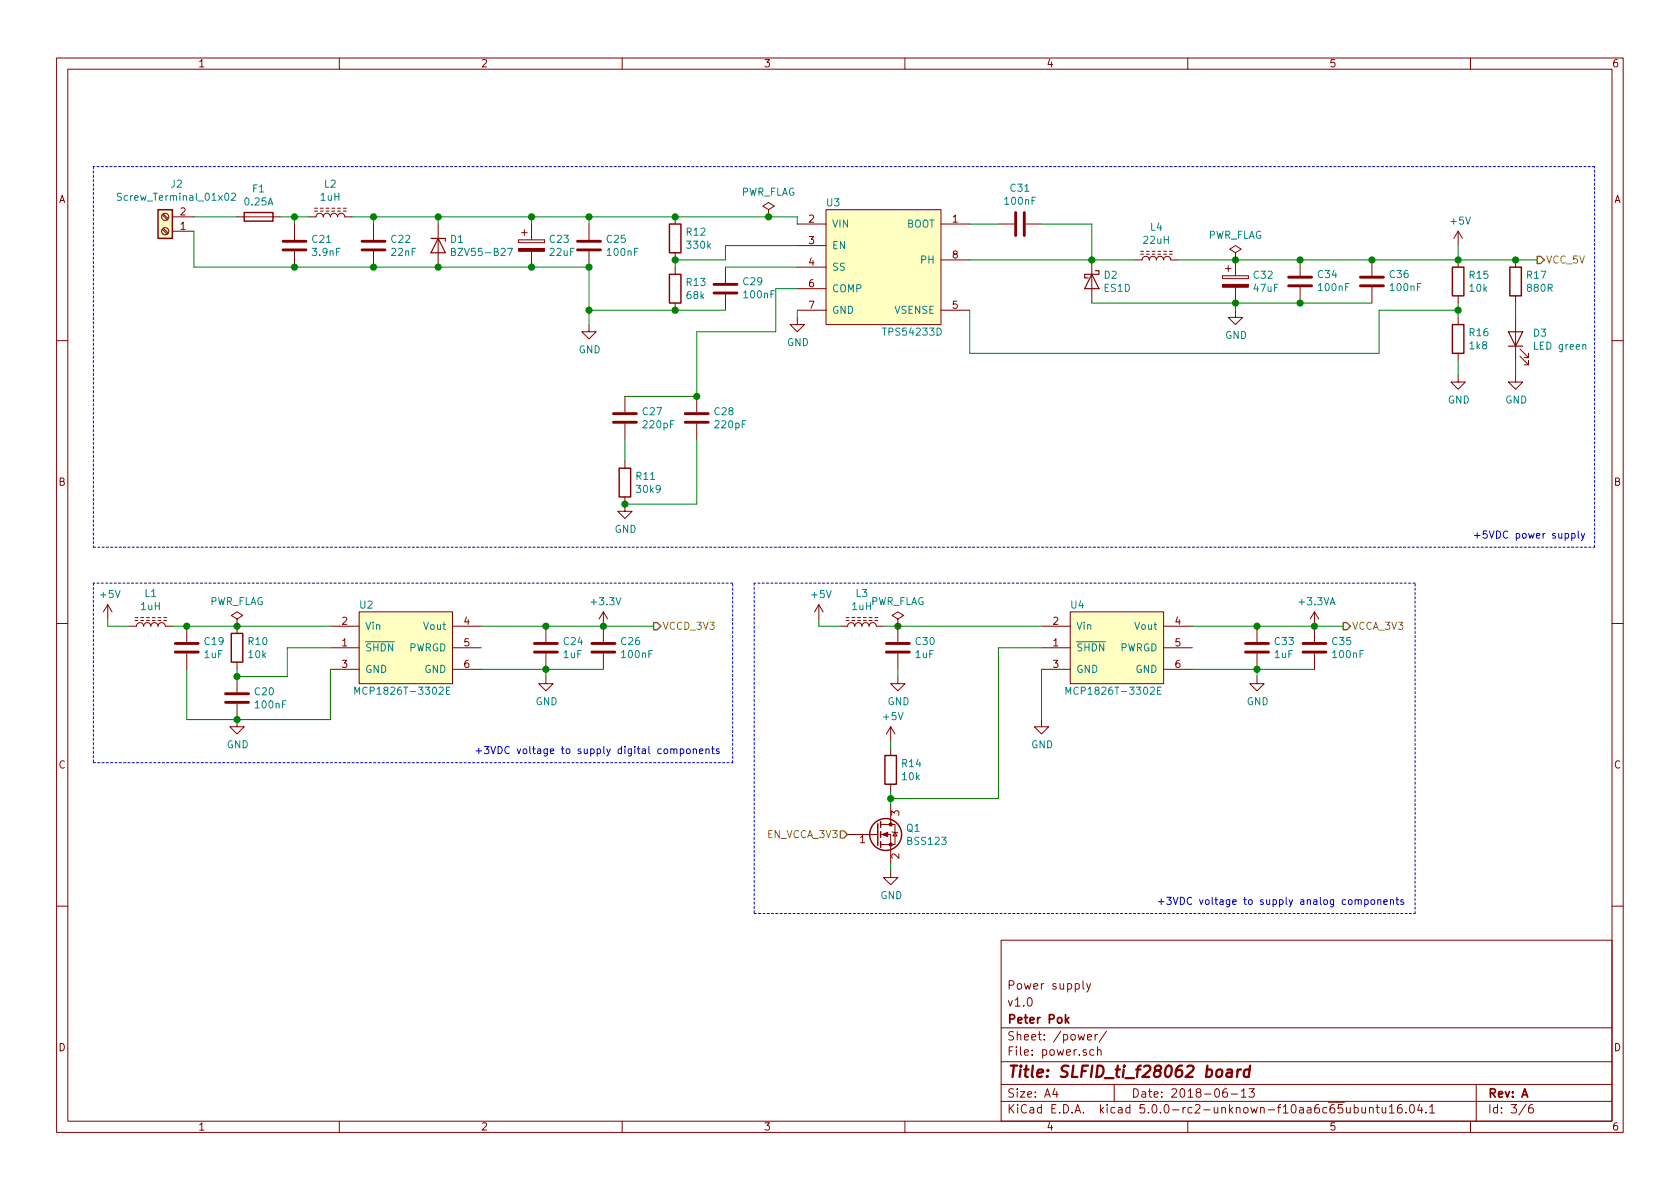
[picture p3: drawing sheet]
EESchema Schematic File Version 4
LIBS:slfid_ti_f28062-cache
EELAYER 26 0
EELAYER END
$Descr A4 11693 8268
encoding utf-8
Sheet 3 6
Title "SLFID_ti_f28062 board"
Date "2018-06-13"
Rev "A"
Comp "Peter Pok"
Comment1 "v1.0"
Comment2 "Power supply"
Comment3 ""
Comment4 ""
$EndDescr
$Comp
L Connector:Screw_Terminal_01x02 J2
U 1 1
P 1150 1600
F 0 "J2" H 1070 1275 50  0000 C CNN
F 1 "Screw_Terminal_01x02" H 1070 1366 50  0000 C CNN
F 2 "" H 1150 1600 50  0001 C CNN
F 3 "~" H 1150 1600 50  0001 C CNN
	1    1150 1600
	-1   0    0    1   
$EndComp
$Comp
L slfid:TPS54233D U3
U 1 1
P 6150 1800
F 0 "U3" H 5800 2200 50  0000 C CNN
F 1 "TPS54233D" H 6350 1300 50  0000 C CNN
F 2 "" H 5800 1800 50  0001 C CNN
F 3 "http://www.ti.com/lit/ds/symlink/tps54233.pdf" H 5800 1800 50  0001 C CNN
	1    6150 1800
	1    0    0    -1  
$EndComp
$Comp
L slfid:MCP1826T-3302E U2
U 1 1
P 2800 4500
F 0 "U2" H 2550 4800 50  0000 C CNN
F 1 "MCP1826T-3302E" H 2800 4200 50  0000 C CNN
F 2 "" H 2650 4550 50  0001 C CNN
F 3 "http://www.farnell.com/datasheets/1769092.pdf?_ga=2.37028192.1302238087.1528717956-1351822774.1528717956" H 2650 4550 50  0001 C CNN
	1    2800 4500
	1    0    0    -1  
$EndComp
$Comp
L Device:Fuse F1
U 1 1
P 1800 1500
F 0 "F1" V 1603 1500 50  0000 C CNN
F 1 "0.25A" V 1694 1500 50  0000 C CNN
F 2 "" V 1730 1500 50  0001 C CNN
F 3 "~" H 1800 1500 50  0001 C CNN
	1    1800 1500
	0    1    1    0   
$EndComp
$Comp
L Device:L_Core_Ferrite L2
U 1 1
P 2300 1500
F 0 "L2" V 2525 1500 50  0000 C CNN
F 1 "1uH" V 2434 1500 50  0000 C CNN
F 2 "" H 2300 1500 50  0001 C CNN
F 3 "~" H 2300 1500 50  0001 C CNN
	1    2300 1500
	0    -1   -1   0   
$EndComp
$Comp
L Device:C C21
U 1 1
P 2050 1700
F 0 "C21" H 2165 1746 50  0000 L CNN
F 1 "3.9nF" H 2165 1655 50  0000 L CNN
F 2 "" H 2088 1550 50  0001 C CNN
F 3 "~" H 2050 1700 50  0001 C CNN
	1    2050 1700
	1    0    0    -1  
$EndComp
$Comp
L Device:C C22
U 1 1
P 2600 1700
F 0 "C22" H 2715 1746 50  0000 L CNN
F 1 "22nF" H 2715 1655 50  0000 L CNN
F 2 "" H 2638 1550 50  0001 C CNN
F 3 "~" H 2600 1700 50  0001 C CNN
	1    2600 1700
	1    0    0    -1  
$EndComp
$Comp
L Device:D_Zener D1
U 1 1
P 3050 1700
F 0 "D1" V 3004 1779 50  0000 L CNN
F 1 "BZV55-B27" V 3095 1779 50  0000 L CNN
F 2 "SOD-80C" H 3050 1700 50  0001 C CNN
F 3 "~" H 3050 1700 50  0001 C CNN
	1    3050 1700
	0    1    1    0   
$EndComp
$Comp
L Device:CP C23
U 1 1
P 3700 1700
F 0 "C23" H 3818 1746 50  0000 L CNN
F 1 "22uF" H 3818 1655 50  0000 L CNN
F 2 "" H 3738 1550 50  0001 C CNN
F 3 "~" H 3700 1700 50  0001 C CNN
	1    3700 1700
	1    0    0    -1  
$EndComp
$Comp
L Device:C C25
U 1 1
P 4100 1700
F 0 "C25" H 4215 1746 50  0000 L CNN
F 1 "100nF" H 4215 1655 50  0000 L CNN
F 2 "" H 4138 1550 50  0001 C CNN
F 3 "~" H 4100 1700 50  0001 C CNN
	1    4100 1700
	1    0    0    -1  
$EndComp
$Comp
L Device:R R12
U 1 1
P 4700 1650
F 0 "R12" H 4770 1696 50  0000 L CNN
F 1 "330k" H 4770 1605 50  0000 L CNN
F 2 "" V 4630 1650 50  0001 C CNN
F 3 "~" H 4700 1650 50  0001 C CNN
	1    4700 1650
	1    0    0    -1  
$EndComp
$Comp
L Device:R R13
U 1 1
P 4700 2000
F 0 "R13" H 4770 2046 50  0000 L CNN
F 1 "68k" H 4770 1955 50  0000 L CNN
F 2 "" V 4630 2000 50  0001 C CNN
F 3 "~" H 4700 2000 50  0001 C CNN
	1    4700 2000
	1    0    0    -1  
$EndComp
$Comp
L Device:C C27
U 1 1
P 4350 2900
F 0 "C27" H 4465 2946 50  0000 L CNN
F 1 "220pF" H 4465 2855 50  0000 L CNN
F 2 "" H 4388 2750 50  0001 C CNN
F 3 "~" H 4350 2900 50  0001 C CNN
	1    4350 2900
	1    0    0    -1  
$EndComp
$Comp
L Device:C C28
U 1 1
P 4850 2900
F 0 "C28" H 4965 2946 50  0000 L CNN
F 1 "220pF" H 4965 2855 50  0000 L CNN
F 2 "" H 4888 2750 50  0001 C CNN
F 3 "~" H 4850 2900 50  0001 C CNN
	1    4850 2900
	1    0    0    -1  
$EndComp
$Comp
L Device:R R11
U 1 1
P 4350 3350
F 0 "R11" H 4420 3396 50  0000 L CNN
F 1 "30k9" H 4420 3305 50  0000 L CNN
F 2 "" V 4280 3350 50  0001 C CNN
F 3 "~" H 4350 3350 50  0001 C CNN
	1    4350 3350
	1    0    0    -1  
$EndComp
$Comp
L Device:C C31
U 1 1
P 7100 1550
F 0 "C31" V 6848 1550 50  0000 C CNN
F 1 "100nF" V 6939 1550 50  0000 C CNN
F 2 "" H 7138 1400 50  0001 C CNN
F 3 "~" H 7100 1550 50  0001 C CNN
	1    7100 1550
	0    1    1    0   
$EndComp
$Comp
L Device:D_Schottky D2
U 1 1
P 7600 1950
F 0 "D2" V 7554 2029 50  0000 L CNN
F 1 "ES1D" V 7645 2029 50  0000 L CNN
F 2 "" H 7600 1950 50  0001 C CNN
F 3 "~" H 7600 1950 50  0001 C CNN
	1    7600 1950
	0    1    1    0   
$EndComp
$Comp
L Device:L_Core_Ferrite L4
U 1 1
P 8050 1800
F 0 "L4" V 8275 1800 50  0000 C CNN
F 1 "22uH" V 8184 1800 50  0000 C CNN
F 2 "" H 8050 1800 50  0001 C CNN
F 3 "~" H 8050 1800 50  0001 C CNN
	1    8050 1800
	0    -1   -1   0   
$EndComp
$Comp
L Device:CP C32
U 1 1
P 8600 1950
F 0 "C32" H 8718 1996 50  0000 L CNN
F 1 "47uF" H 8718 1905 50  0000 L CNN
F 2 "" H 8638 1800 50  0001 C CNN
F 3 "~" H 8600 1950 50  0001 C CNN
	1    8600 1950
	1    0    0    -1  
$EndComp
$Comp
L Device:C C34
U 1 1
P 9050 1950
F 0 "C34" H 8935 1904 50  0000 R CNN
F 1 "100nF" H 8935 1995 50  0000 R CNN
F 2 "" H 9088 1800 50  0001 C CNN
F 3 "~" H 9050 1950 50  0001 C CNN
	1    9050 1950
	-1   0    0    1   
$EndComp
$Comp
L Device:C C36
U 1 1
P 9550 1950
F 0 "C36" H 9435 1904 50  0000 R CNN
F 1 "100nF" H 9435 1995 50  0000 R CNN
F 2 "" H 9588 1800 50  0001 C CNN
F 3 "~" H 9550 1950 50  0001 C CNN
	1    9550 1950
	-1   0    0    1   
$EndComp
$Comp
L Device:R R15
U 1 1
P 10150 1950
F 0 "R15" H 10220 1996 50  0000 L CNN
F 1 "10k" H 10220 1905 50  0000 L CNN
F 2 "" V 10080 1950 50  0001 C CNN
F 3 "~" H 10150 1950 50  0001 C CNN
	1    10150 1950
	1    0    0    -1  
$EndComp
$Comp
L Device:R R16
U 1 1
P 10150 2350
F 0 "R16" H 10220 2396 50  0000 L CNN
F 1 "1k8" H 10220 2305 50  0000 L CNN
F 2 "" V 10080 2350 50  0001 C CNN
F 3 "~" H 10150 2350 50  0001 C CNN
	1    10150 2350
	1    0    0    -1  
$EndComp
Wire Wire Line
	1350 1600 1350 1850
Wire Wire Line
	1350 1850 2050 1850
Connection ~ 2050 1850
Wire Wire Line
	2050 1850 2600 1850
Connection ~ 2600 1850
Wire Wire Line
	2600 1850 3050 1850
Connection ~ 3050 1850
Wire Wire Line
	3050 1850 3700 1850
Connection ~ 3700 1850
Wire Wire Line
	3700 1850 4100 1850
Wire Wire Line
	1350 1500 1650 1500
Wire Wire Line
	1950 1500 2050 1500
Wire Wire Line
	2050 1550 2050 1500
Connection ~ 2050 1500
Wire Wire Line
	2050 1500 2150 1500
Wire Wire Line
	2450 1500 2600 1500
Wire Wire Line
	4100 1500 4100 1550
Wire Wire Line
	3700 1550 3700 1500
Connection ~ 3700 1500
Wire Wire Line
	3700 1500 4100 1500
Wire Wire Line
	3050 1550 3050 1500
Connection ~ 3050 1500
Wire Wire Line
	3050 1500 3700 1500
Wire Wire Line
	2600 1550 2600 1500
Connection ~ 2600 1500
Wire Wire Line
	2600 1500 3050 1500
Wire Wire Line
	4100 1500 4700 1500
Connection ~ 4100 1500
Wire Wire Line
	4700 1500 5350 1500
Wire Wire Line
	5550 1500 5550 1550
Connection ~ 4700 1500
Wire Wire Line
	4700 1800 4700 1850
Wire Wire Line
	4700 2150 4100 2150
Wire Wire Line
	4100 2150 4100 1850
Connection ~ 4100 1850
Wire Wire Line
	4700 1800 5050 1800
Wire Wire Line
	5050 1800 5050 1700
Wire Wire Line
	5050 1700 5550 1700
Connection ~ 4700 1800
$Comp
L Device:C C29
U 1 1
P 5050 2000
F 0 "C29" H 4935 1954 50  0000 R CNN
F 1 "100nF" H 4935 2045 50  0000 R CNN
F 2 "" H 5088 1850 50  0001 C CNN
F 3 "~" H 5050 2000 50  0001 C CNN
	1    5050 2000
	-1   0    0    1   
$EndComp
Wire Wire Line
	4700 2150 5050 2150
Connection ~ 4700 2150
Wire Wire Line
	5050 1850 5550 1850
Wire Wire Line
	4350 2750 4850 2750
Wire Wire Line
	4350 3500 4850 3500
Wire Wire Line
	4850 3500 4850 3050
Wire Wire Line
	4350 3200 4350 3050
Wire Wire Line
	4850 2750 4850 2300
Wire Wire Line
	4850 2300 5400 2300
Wire Wire Line
	5400 2300 5400 2000
Wire Wire Line
	5400 2000 5550 2000
Connection ~ 4850 2750
$Comp
L power:GND #PWR017
U 1 1
P 4350 3500
F 0 "#PWR017" H 4350 3250 50  0001 C CNN
F 1 "GND" H 4355 3327 50  0000 C CNN
F 2 "" H 4350 3500 50  0001 C CNN
F 3 "" H 4350 3500 50  0001 C CNN
	1    4350 3500
	1    0    0    -1  
$EndComp
Connection ~ 4350 3500
$Comp
L power:GND #PWR018
U 1 1
P 5550 2200
F 0 "#PWR018" H 5550 1950 50  0001 C CNN
F 1 "GND" H 5555 2027 50  0000 C CNN
F 2 "" H 5550 2200 50  0001 C CNN
F 3 "" H 5550 2200 50  0001 C CNN
	1    5550 2200
	1    0    0    -1  
$EndComp
$Comp
L power:GND #PWR015
U 1 1
P 4100 2250
F 0 "#PWR015" H 4100 2000 50  0001 C CNN
F 1 "GND" H 4105 2077 50  0000 C CNN
F 2 "" H 4100 2250 50  0001 C CNN
F 3 "" H 4100 2250 50  0001 C CNN
	1    4100 2250
	1    0    0    -1  
$EndComp
Wire Wire Line
	4100 2250 4100 2150
Connection ~ 4100 2150
Wire Wire Line
	5550 2200 5550 2150
Wire Wire Line
	6750 1550 6950 1550
Wire Wire Line
	6750 1800 7600 1800
Connection ~ 7600 1800
Wire Wire Line
	7600 1800 7900 1800
Wire Wire Line
	7600 2100 8600 2100
Connection ~ 8600 2100
Wire Wire Line
	8600 2100 9050 2100
Connection ~ 9050 2100
Wire Wire Line
	9050 2100 9550 2100
Wire Wire Line
	8200 1800 8600 1800
Connection ~ 8600 1800
Wire Wire Line
	8600 1800 9050 1800
Connection ~ 9050 1800
Wire Wire Line
	9050 1800 9550 1800
Wire Wire Line
	9550 1800 10150 1800
Connection ~ 9550 1800
Wire Wire Line
	10150 2100 10150 2150
Wire Wire Line
	10150 2500 10150 2600
$Comp
L power:GND #PWR028
U 1 1
P 10150 2600
F 0 "#PWR028" H 10150 2350 50  0001 C CNN
F 1 "GND" H 10155 2427 50  0000 C CNN
F 2 "" H 10150 2600 50  0001 C CNN
F 3 "" H 10150 2600 50  0001 C CNN
	1    10150 2600
	1    0    0    -1  
$EndComp
$Comp
L power:GND #PWR024
U 1 1
P 8600 2150
F 0 "#PWR024" H 8600 1900 50  0001 C CNN
F 1 "GND" H 8605 1977 50  0000 C CNN
F 2 "" H 8600 2150 50  0001 C CNN
F 3 "" H 8600 2150 50  0001 C CNN
	1    8600 2150
	1    0    0    -1  
$EndComp
Wire Wire Line
	8600 2150 8600 2100
Wire Wire Line
	10150 2150 9600 2150
Wire Wire Line
	9600 2150 9600 2450
Wire Wire Line
	9600 2450 6750 2450
Wire Wire Line
	6750 2450 6750 2150
Connection ~ 10150 2150
Wire Wire Line
	10150 2150 10150 2200
Wire Wire Line
	7250 1550 7600 1550
Wire Wire Line
	7600 1550 7600 1800
$Comp
L power:+5V #PWR027
U 1 1
P 10150 1700
F 0 "#PWR027" H 10150 1550 50  0001 C CNN
F 1 "+5V" H 10165 1873 50  0000 C CNN
F 2 "" H 10150 1700 50  0001 C CNN
F 3 "" H 10150 1700 50  0001 C CNN
	1    10150 1700
	1    0    0    -1  
$EndComp
Wire Wire Line
	10150 1700 10150 1800
Connection ~ 10150 1800
Text HLabel 10700 1800 2    50   Output ~ 0
VCC_5V
$Comp
L power:GND #PWR013
U 1 1
P 1650 5000
F 0 "#PWR013" H 1650 4750 50  0001 C CNN
F 1 "GND" H 1655 4827 50  0000 C CNN
F 2 "" H 1650 5000 50  0001 C CNN
F 3 "" H 1650 5000 50  0001 C CNN
	1    1650 5000
	1    0    0    -1  
$EndComp
$Comp
L Device:L_Core_Ferrite L1
U 1 1
P 1050 4350
F 0 "L1" V 1275 4350 50  0000 C CNN
F 1 "1uH" V 1184 4350 50  0000 C CNN
F 2 "" H 1050 4350 50  0001 C CNN
F 3 "~" H 1050 4350 50  0001 C CNN
	1    1050 4350
	0    -1   -1   0   
$EndComp
$Comp
L Device:C C20
U 1 1
P 1650 4850
F 0 "C20" H 1765 4896 50  0000 L CNN
F 1 "100nF" H 1765 4805 50  0000 L CNN
F 2 "" H 1688 4700 50  0001 C CNN
F 3 "~" H 1650 4850 50  0001 C CNN
	1    1650 4850
	1    0    0    -1  
$EndComp
$Comp
L Device:R R10
U 1 1
P 1650 4500
F 0 "R10" H 1720 4546 50  0000 L CNN
F 1 "10k" H 1720 4455 50  0000 L CNN
F 2 "" V 1580 4500 50  0001 C CNN
F 3 "~" H 1650 4500 50  0001 C CNN
	1    1650 4500
	1    0    0    -1  
$EndComp
$Comp
L Device:C C19
U 1 1
P 1300 4500
F 0 "C19" H 1415 4546 50  0000 L CNN
F 1 "1uF" H 1415 4455 50  0000 L CNN
F 2 "" H 1338 4350 50  0001 C CNN
F 3 "~" H 1300 4500 50  0001 C CNN
	1    1300 4500
	1    0    0    -1  
$EndComp
Wire Wire Line
	1650 4700 2000 4700
Wire Wire Line
	2000 4700 2000 4500
Wire Wire Line
	2000 4500 2300 4500
Wire Wire Line
	1650 4700 1650 4650
Connection ~ 1650 4700
Wire Wire Line
	1300 4650 1300 5000
Wire Wire Line
	1300 5000 1650 5000
Connection ~ 1650 5000
Wire Wire Line
	1200 4350 1300 4350
Connection ~ 1300 4350
Wire Wire Line
	1300 4350 1650 4350
Connection ~ 1650 4350
Wire Wire Line
	1650 4350 2300 4350
Wire Wire Line
	900  4350 750  4350
Wire Wire Line
	750  4350 750  4300
$Comp
L power:+5V #PWR012
U 1 1
P 750 4300
F 0 "#PWR012" H 750 4150 50  0001 C CNN
F 1 "+5V" H 765 4473 50  0000 C CNN
F 2 "" H 750 4300 50  0001 C CNN
F 3 "" H 750 4300 50  0001 C CNN
	1    750  4300
	1    0    0    -1  
$EndComp
Wire Wire Line
	1650 5000 2300 5000
Wire Wire Line
	2300 5000 2300 4650
$Comp
L Device:C C24
U 1 1
P 3800 4500
F 0 "C24" H 3915 4546 50  0000 L CNN
F 1 "1uF" H 3915 4455 50  0000 L CNN
F 2 "" H 3838 4350 50  0001 C CNN
F 3 "~" H 3800 4500 50  0001 C CNN
	1    3800 4500
	1    0    0    -1  
$EndComp
$Comp
L Device:C C26
U 1 1
P 4200 4500
F 0 "C26" H 4315 4546 50  0000 L CNN
F 1 "100nF" H 4315 4455 50  0000 L CNN
F 2 "" H 4238 4350 50  0001 C CNN
F 3 "~" H 4200 4500 50  0001 C CNN
	1    4200 4500
	1    0    0    -1  
$EndComp
Wire Wire Line
	3350 4650 3800 4650
Connection ~ 3800 4650
Wire Wire Line
	3800 4650 4200 4650
Wire Wire Line
	3350 4350 3800 4350
Connection ~ 3800 4350
Wire Wire Line
	3800 4350 4200 4350
$Comp
L power:GND #PWR014
U 1 1
P 3800 4700
F 0 "#PWR014" H 3800 4450 50  0001 C CNN
F 1 "GND" H 3805 4527 50  0000 C CNN
F 2 "" H 3800 4700 50  0001 C CNN
F 3 "" H 3800 4700 50  0001 C CNN
	1    3800 4700
	1    0    0    -1  
$EndComp
Wire Wire Line
	3800 4700 3800 4650
$Comp
L power:+3.3V #PWR016
U 1 1
P 4200 4350
F 0 "#PWR016" H 4200 4200 50  0001 C CNN
F 1 "+3.3V" H 4215 4523 50  0000 C CNN
F 2 "" H 4200 4350 50  0001 C CNN
F 3 "" H 4200 4350 50  0001 C CNN
	1    4200 4350
	1    0    0    -1  
$EndComp
Connection ~ 4200 4350
$Comp
L slfid:MCP1826T-3302E U4
U 1 1
P 7750 4500
F 0 "U4" H 7500 4800 50  0000 C CNN
F 1 "MCP1826T-3302E" H 7750 4200 50  0000 C CNN
F 2 "" H 7600 4550 50  0001 C CNN
F 3 "http://www.farnell.com/datasheets/1769092.pdf?_ga=2.37028192.1302238087.1528717956-1351822774.1528717956" H 7600 4550 50  0001 C CNN
	1    7750 4500
	1    0    0    -1  
$EndComp
$Comp
L power:GND #PWR022
U 1 1
P 6250 4700
F 0 "#PWR022" H 6250 4450 50  0001 C CNN
F 1 "GND" H 6255 4527 50  0000 C CNN
F 2 "" H 6250 4700 50  0001 C CNN
F 3 "" H 6250 4700 50  0001 C CNN
	1    6250 4700
	1    0    0    -1  
$EndComp
$Comp
L Device:L_Core_Ferrite L3
U 1 1
P 6000 4350
F 0 "L3" V 6225 4350 50  0000 C CNN
F 1 "1uH" V 6134 4350 50  0000 C CNN
F 2 "" H 6000 4350 50  0001 C CNN
F 3 "~" H 6000 4350 50  0001 C CNN
	1    6000 4350
	0    -1   -1   0   
$EndComp
$Comp
L Device:C C30
U 1 1
P 6250 4500
F 0 "C30" H 6365 4546 50  0000 L CNN
F 1 "1uF" H 6365 4455 50  0000 L CNN
F 2 "" H 6288 4350 50  0001 C CNN
F 3 "~" H 6250 4500 50  0001 C CNN
	1    6250 4500
	1    0    0    -1  
$EndComp
Wire Wire Line
	6950 4500 7250 4500
Wire Wire Line
	6150 4350 6250 4350
Connection ~ 6250 4350
Wire Wire Line
	5850 4350 5700 4350
Wire Wire Line
	5700 4350 5700 4300
$Comp
L power:+5V #PWR019
U 1 1
P 5700 4300
F 0 "#PWR019" H 5700 4150 50  0001 C CNN
F 1 "+5V" H 5715 4473 50  0000 C CNN
F 2 "" H 5700 4300 50  0001 C CNN
F 3 "" H 5700 4300 50  0001 C CNN
	1    5700 4300
	1    0    0    -1  
$EndComp
Wire Wire Line
	7250 5000 7250 4650
$Comp
L Device:C C33
U 1 1
P 8750 4500
F 0 "C33" H 8865 4546 50  0000 L CNN
F 1 "1uF" H 8865 4455 50  0000 L CNN
F 2 "" H 8788 4350 50  0001 C CNN
F 3 "~" H 8750 4500 50  0001 C CNN
	1    8750 4500
	1    0    0    -1  
$EndComp
$Comp
L Device:C C35
U 1 1
P 9150 4500
F 0 "C35" H 9265 4546 50  0000 L CNN
F 1 "100nF" H 9265 4455 50  0000 L CNN
F 2 "" H 9188 4350 50  0001 C CNN
F 3 "~" H 9150 4500 50  0001 C CNN
	1    9150 4500
	1    0    0    -1  
$EndComp
Wire Wire Line
	8300 4650 8750 4650
Connection ~ 8750 4650
Wire Wire Line
	8750 4650 9150 4650
Wire Wire Line
	8300 4350 8750 4350
Connection ~ 8750 4350
Wire Wire Line
	8750 4350 9150 4350
$Comp
L power:GND #PWR025
U 1 1
P 8750 4700
F 0 "#PWR025" H 8750 4450 50  0001 C CNN
F 1 "GND" H 8755 4527 50  0000 C CNN
F 2 "" H 8750 4700 50  0001 C CNN
F 3 "" H 8750 4700 50  0001 C CNN
	1    8750 4700
	1    0    0    -1  
$EndComp
Wire Wire Line
	8750 4700 8750 4650
$Comp
L power:+3.3VA #PWR026
U 1 1
P 9150 4350
F 0 "#PWR026" H 9150 4200 50  0001 C CNN
F 1 "+3.3VA" H 9165 4523 50  0000 C CNN
F 2 "" H 9150 4350 50  0001 C CNN
F 3 "" H 9150 4350 50  0001 C CNN
	1    9150 4350
	1    0    0    -1  
$EndComp
Connection ~ 9150 4350
Wire Wire Line
	6250 4350 7250 4350
$Comp
L Transistor_FET:BSS138 Q1
U 1 1
P 6100 5800
F 0 "Q1" H 6305 5846 50  0000 L CNN
F 1 "BSS123" H 6305 5755 50  0000 L CNN
F 2 "Package_TO_SOT_SMD:SOT-23" H 6300 5725 50  0001 L CIN
F 3 "https://www.fairchildsemi.com/datasheets/BS/BSS138.pdf" H 6100 5800 50  0001 L CNN
	1    6100 5800
	1    0    0    -1  
$EndComp
$Comp
L Device:R R14
U 1 1
P 6200 5350
F 0 "R14" H 6270 5396 50  0000 L CNN
F 1 "10k" H 6270 5305 50  0000 L CNN
F 2 "" V 6130 5350 50  0001 C CNN
F 3 "~" H 6200 5350 50  0001 C CNN
	1    6200 5350
	1    0    0    -1  
$EndComp
$Comp
L power:+5V #PWR020
U 1 1
P 6200 5150
F 0 "#PWR020" H 6200 5000 50  0001 C CNN
F 1 "+5V" H 6215 5323 50  0000 C CNN
F 2 "" H 6200 5150 50  0001 C CNN
F 3 "" H 6200 5150 50  0001 C CNN
	1    6200 5150
	1    0    0    -1  
$EndComp
$Comp
L power:GND #PWR021
U 1 1
P 6200 6050
F 0 "#PWR021" H 6200 5800 50  0001 C CNN
F 1 "GND" H 6205 5877 50  0000 C CNN
F 2 "" H 6200 6050 50  0001 C CNN
F 3 "" H 6200 6050 50  0001 C CNN
	1    6200 6050
	1    0    0    -1  
$EndComp
Wire Wire Line
	6200 5500 6200 5550
Wire Wire Line
	6200 6000 6200 6050
Wire Wire Line
	6200 5550 6950 5550
Connection ~ 6200 5550
Wire Wire Line
	6200 5550 6200 5600
$Comp
L power:GND #PWR023
U 1 1
P 7250 5000
F 0 "#PWR023" H 7250 4750 50  0001 C CNN
F 1 "GND" H 7255 4827 50  0000 C CNN
F 2 "" H 7250 5000 50  0001 C CNN
F 3 "" H 7250 5000 50  0001 C CNN
	1    7250 5000
	1    0    0    -1  
$EndComp
Text HLabel 5900 5800 0    50   Input ~ 0
EN_VCCA_3V3
Wire Wire Line
	6200 5150 6200 5200
Wire Wire Line
	6950 4500 6950 5550
Wire Wire Line
	6250 4700 6250 4650
Text HLabel 9350 4350 2    50   Output ~ 0
VCCA_3V3
Wire Wire Line
	9150 4350 9350 4350
Text HLabel 4550 4350 2    50   Output ~ 0
VCCD_3V3
Wire Wire Line
	4200 4350 4550 4350
Wire Notes Line
	650  1150 650  3800
Wire Notes Line
	650  3800 11100 3800
Wire Notes Line
	11100 3800 11100 1150
Wire Notes Line
	11100 1150 650  1150
Wire Notes Line
	650  4050 650  5300
Wire Notes Line
	650  5300 5100 5300
Wire Notes Line
	5100 5300 5100 4050
Wire Notes Line
	5100 4050 650  4050
Wire Notes Line
	5250 4050 5250 6350
Wire Notes Line
	5250 6350 9850 6350
Wire Notes Line
	9850 6350 9850 4050
Wire Notes Line
	9850 4050 5250 4050
Text Notes 10250 3750 0    50   ~ 0
+5VDC power supply
Text Notes 8050 6300 0    50   ~ 0
+3VDC voltage to supply analog components
Text Notes 3300 5250 0    50   ~ 0
+3VDC voltage to supply digital components
$Comp
L Device:LED D3
U 1 1
P 10550 2350
F 0 "D3" V 10588 2232 50  0000 R CNN
F 1 "LED green" V 10497 2232 50  0000 R CNN
F 2 "" H 10550 2350 50  0001 C CNN
F 3 "~" H 10550 2350 50  0001 C CNN
	1    10550 2350
	0    -1   -1   0   
$EndComp
$Comp
L power:GND #PWR029
U 1 1
P 10550 2600
F 0 "#PWR029" H 10550 2350 50  0001 C CNN
F 1 "GND" H 10555 2427 50  0000 C CNN
F 2 "" H 10550 2600 50  0001 C CNN
F 3 "" H 10550 2600 50  0001 C CNN
	1    10550 2600
	1    0    0    -1  
$EndComp
Wire Wire Line
	10550 2600 10550 2500
Wire Wire Line
	10150 1800 10550 1800
$Comp
L Device:R R17
U 1 1
P 10550 1950
F 0 "R17" H 10620 1996 50  0000 L CNN
F 1 "880R" H 10620 1905 50  0000 L CNN
F 2 "" V 10480 1950 50  0001 C CNN
F 3 "~" H 10550 1950 50  0001 C CNN
	1    10550 1950
	1    0    0    -1  
$EndComp
Connection ~ 10550 1800
Wire Wire Line
	10550 1800 10700 1800
Wire Wire Line
	10550 2100 10550 2200
$Comp
L power:PWR_FLAG #FLG0101
U 1 1
P 5350 1500
F 0 "#FLG0101" H 5350 1575 50  0001 C CNN
F 1 "PWR_FLAG" H 5350 1674 50  0000 C CNN
F 2 "" H 5350 1500 50  0001 C CNN
F 3 "~" H 5350 1500 50  0001 C CNN
	1    5350 1500
	1    0    0    -1  
$EndComp
Connection ~ 5350 1500
Wire Wire Line
	5350 1500 5550 1500
$Comp
L power:PWR_FLAG #FLG0102
U 1 1
P 8600 1800
F 0 "#FLG0102" H 8600 1875 50  0001 C CNN
F 1 "PWR_FLAG" H 8600 1974 50  0000 C CNN
F 2 "" H 8600 1800 50  0001 C CNN
F 3 "~" H 8600 1800 50  0001 C CNN
	1    8600 1800
	1    0    0    -1  
$EndComp
$Comp
L power:PWR_FLAG #FLG0103
U 1 1
P 1650 4350
F 0 "#FLG0103" H 1650 4425 50  0001 C CNN
F 1 "PWR_FLAG" H 1650 4524 50  0000 C CNN
F 2 "" H 1650 4350 50  0001 C CNN
F 3 "~" H 1650 4350 50  0001 C CNN
	1    1650 4350
	1    0    0    -1  
$EndComp
$Comp
L power:PWR_FLAG #FLG0104
U 1 1
P 6250 4350
F 0 "#FLG0104" H 6250 4425 50  0001 C CNN
F 1 "PWR_FLAG" H 6250 4524 50  0000 C CNN
F 2 "" H 6250 4350 50  0001 C CNN
F 3 "~" H 6250 4350 50  0001 C CNN
	1    6250 4350
	1    0    0    -1  
$EndComp
$EndSCHEMATC
